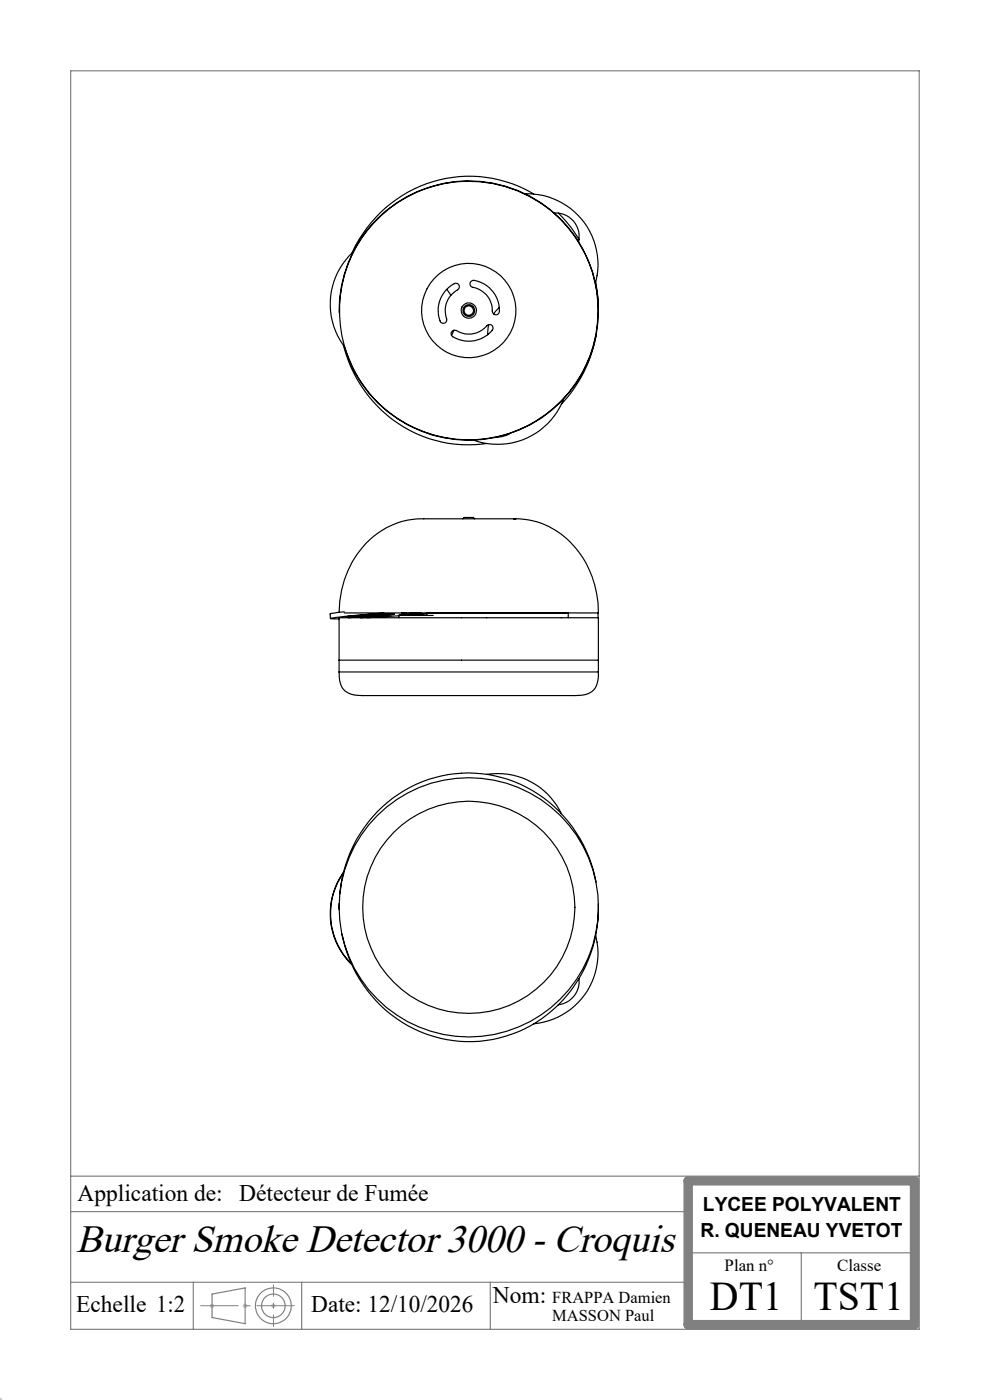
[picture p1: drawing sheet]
<svg xmlns="http://www.w3.org/2000/svg" width="210mm" height="297mm" viewBox="0 0 210 297" stroke-linecap="round" stroke-linejoin="round" font-family="sans-serif">
<g fill="none" stroke="#000" stroke-width=".25">
<path d="M74.9 53.4a15 15 0 0 0-1.8 20.2M99.9 59.7l.2-.1a4.6 4.6 0 0 1 3.7 1.4 6.3 6.3 0 0 1 2.1 5.3 .75 .75 0 0 1-.9 .5 .75 .75 0 0 1-.6-.8 5 5 0 0 0-4.3-5.1 .77 .77 0 0 1-.2-1.2zM111.4 41.1a15 15 0 0 1 14.9 18.9M113.2 41.2a27.1 27.1 0 0 0-38.6 12.6M117.5 45.2a4.9 4.9 0 0 1 5.2 6M118.4 45.2l.9 .9a26.2 26.2 0 0 1 3.5 4.7M126.4 59.9l.5 4.8M72 66.4a27.5 27.5 0 0 1 38.6-25.6 27.5 27.5 0 0 1 6.9 45.9 27.5 27.5 0 0 1-44.5-13.2M72.8 73.3a27.4 27.4 0 0 0 30.4 20.8M94.7 61.5l.5-.5a1.81 1.81 0 0 1 1.9-.8 .76 .76 0 0 1-.1 1.3 5.1 5.1 0 0 0-2.2 6.3 .74 .74 0 0 1-.6 .8 .74 .74 0 0 1-.9-.5 6.4 6.4 0 0 1 1.4-6.6zM94.8 61.4l.8 1.2M95.9 70.3a.79 .79 0 0 1 .9-.2 5.1 5.1 0 0 0 6.7-1.2 .75 .75 0 0 1 .9 .2 .75 .75 0 0 1 0 1 6.4 6.4 0 0 1-8.6 1.2 .68 .68 0 0 1 .1-1z"/>
<path d="M96.3 70.1l-.5 1.1M103.7 68.9l-.3 2.1M105.9 65.2l-1.2 1.4M126.4 71.2a28.6 28.6 0 0 1-7.3 14.6M108.2 92l-1.8 .6-1 .1M119.6 84.7a15 15 0 0 1-19.2 8.7M98.2 110.1l.2-.3h2l.3 .3M71.9 129.9a20.1 20.1 0 0 1 10.1-17.9 17.5 17.5 0 0 1 9.8-1.9h17.6h-.4a16.4 16.4 0 0 1 14 7.3 20.5 20.5 0 0 1 3.8 12.6h-53.8M73 129.8l-2.9 .4v1M73.6 130.8v.1M73.7 130.9h-.1M73.7 130.8v.1"/>
<path d="M78.4 130.9h.2M78.4 130.9l-2 .2M78.4 130.7v.2M78.6 130.7v.2M81.4 130l-8 .7-3.3 .5 1.8 .1M83.3 130.3l.3-.1-5.8 .2-4.5 .5h.3M83.3 130.3h.1M83.3 130.3l-9.6 .6M83.5 130.3l-9.6 .8M83.5 130.3l-4.9 .6M83.5 130.3h.1M84.6 130.6l-6.8 .5"/>
<path d="M84.6 130.5v.6M84.6 130.6h7.3M85.2 130l.3 .1M85.5 130v.1M86.3 130l-.8 .1M87.2 130l-.2 .1M89.4 130l-3.6 .2-1.2 .4M90.6 130.2l-4.8 .4M90.6 130.1l-6 .5M90.6 130.6v-.6h29.9v1.1M126.9 130v1.1M71.9 142.6a5.1 5.1 0 0 0 1.2 3.9 7 7 0 0 0 4.8 1.1h43.1a7.1 7.1 0 0 0 4.8-1.1l.6-.8a6.4 6.4 0 0 0 .5-3.1"/>
<path d="M71.9 142.6v-11.5h55v11.5M71.9 140h55M71.9 142.6h55M103.2 164.3a14.9 14.9 0 0 1 15.9 8.3M71.9 191.7v1.3M72.8 185.2a15.1 15.1 0 0 0 1.7 19.2M72.8 185.1a15 15 0 0 0 1.8 19.5M126.4 198.4a15 15 0 0 1-13.2 18.8M126.4 187.1a27.7 27.7 0 0 0-32.7-22.5 28 28 0 0 0-21.6 25M126.9 191.8a28.1 28.1 0 0 1-25.2 29.1 27.8 27.8 0 0 1-29.2-22.7M122.8 207.6a5 5 0 0 1-4.4 5.5"/>
<circle cx="99.4" cy="65.9" r="1"/>
<circle cx="99.4" cy="65.9" r="1.63"/>
<circle cx="99.4" cy="65.9" r="10"/>
<circle cx="99.4" cy="65.9" r="1.25"/>
<circle cx="99.5" cy="65.9" r="27.4"/>
<circle cx="99.4" cy="192.5" r="27.5"/>
<circle cx="99.4" cy="192.5" r="22.5"/>
</g>
<g fill="none" stroke="#808080" stroke-width=".25">
<path d="M15 15h180v267h-180zM15 249.5h180M15 257h131M15 272h131M41 272v10M45 274.5l7-1.3v7.6l-7-1.3zM64 272v10M104 272v10M146 265.8h48M170 265.8v15.2"/>
<circle cx="58" cy="277" r="2.5"/>
<circle cx="58" cy="277" r="3.8"/>
</g>
<g fill="none" stroke="#c0c0c0" stroke-width=".21">
<path d="M44.5 277h1M44.6 276.7l.7 .7M45 276.5v1M45.3 276.7l-.7 .7M51.5 277h1M51.6 276.7l.8 .7M52 276.5v1M52.4 276.7l-.8 .7M57.5 277h1M57.6 276.7l.7 .7M58 276.5v1M58.3 276.7l-.7 .7"/>
<path d="M-.1 297h.6M0 297l.1 .1M0 296.5v.6M.4 296.6l-.4 .5"/>
</g>
<path d="M42.5 277h20" fill="none" stroke="#808080" stroke-width=".21" stroke-dasharray="30.5 1.3 1.3 1.3" stroke-dashoffset="22.4" stroke-linecap="butt"/>
<path d="M58 272.5v9" fill="none" stroke="#808080" stroke-width=".21" stroke-dasharray="6.3 1.3 1.3 1.3" stroke-dashoffset="3.8" stroke-linecap="butt"/>
<path d="M146 250.5h48v30.5h-48z" fill="none" stroke="#808080" stroke-width="2"/>
<g font-size="8.7">
<text x="150.6" y="277.9">DT1</text>
<text x="172.6" y="277.9">TST1</text>
</g>
<text font-size="8.4" x="16.2" y="265.6">Burger Smoke Detector 3000 - Croquis</text>
<g font-size="5">
<text x="16.4" y="254.8">Application de: Détecteur de Fumée</text>
<text x="16.2" y="278.4">Echelle 1:2</text>
<text x="66" y="278.4">Date: 12/10/2026</text>
<text x="104.5" y="276.3">Nom:</text>
</g>
<g font-size="4.1">
<text x="149.1" y="256.9">LYCEE POLYVALENT</text>
<text x="148.6" y="262.5">R. QUENEAU YVETOT</text>
</g>
<g font-size="3.6">
<text x="153.7" y="269.6">Plan n°</text>
<text x="177.6" y="269.6">Classe</text>
</g>
<g font-size="3.5">
<text x="117.1" y="276.4">FRAPPA Damien</text>
<text x="117.2" y="280.2">MASSON Paul</text>
</g>
</svg>
